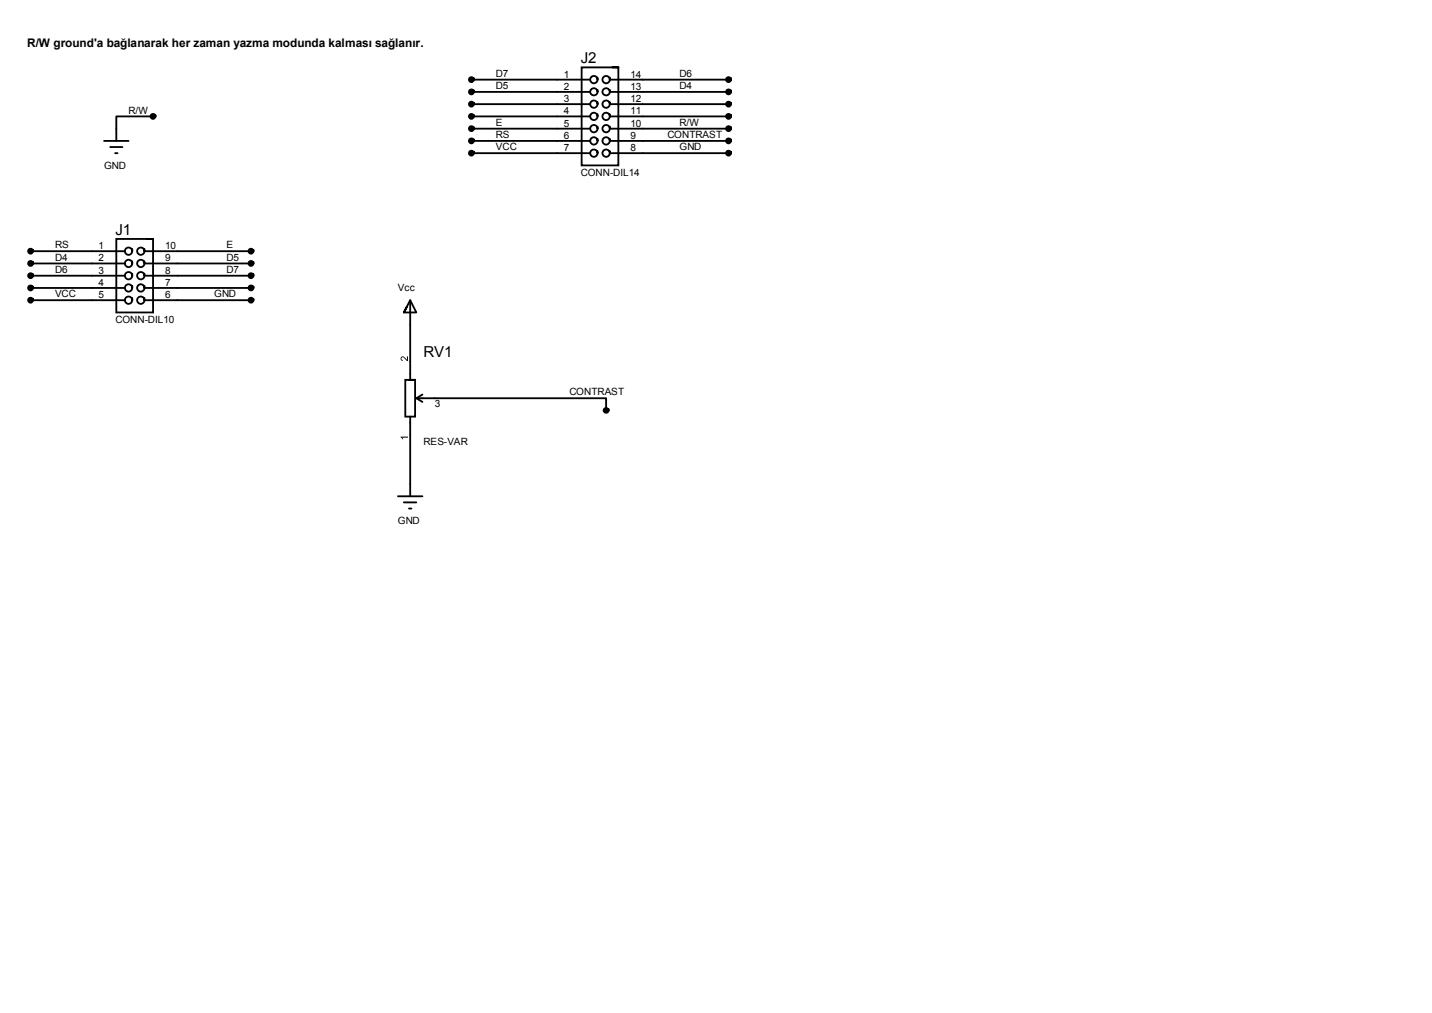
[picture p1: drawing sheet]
<svg xmlns="http://www.w3.org/2000/svg" width="297mm" height="210mm" viewBox="0 0 297 210" stroke-linecap="round" stroke-linejoin="round" font-family="sans-serif">
<g fill="none" stroke="#000" stroke-width=".38">
<path d="M97.8 19h24.6M97.8 16.5h24.6M98.3 16.2a.53 .53 0 0 1-.2 .7 .53 .53 0 0 1-.7-.1 .53 .53 0 0 1 .1-.7 .52 .52 0 0 1 .8 .4M98.3 18.8a.53 .53 0 0 1-.2 .7 .53 .53 0 0 1-.7-.2 .53 .53 0 0 1 .1-.7 .52 .52 0 0 1 .8 .4M123.9 16.1a.8 .8 0 0 1-.7 1.2 .8 .8 0 0 1-.6-1.3 .76 .76 0 0 1 .9-.2 .76 .76 0 0 1 .4 .7M123.9 18.6a.78 .78 0 0 1-.7 1.2 .78 .78 0 0 1-.6-1.3 .76 .76 0 0 1 .9-.2 .76 .76 0 0 1 .4 .7M126.5 16.1a.8 .8 0 0 1-.8 1.2 .8 .8 0 0 1-.5-1.3 .76 .76 0 0 1 .8-.2 .76 .76 0 0 1 .5 .7h24.6M126.5 18.6a.78 .78 0 0 1-.8 1.2 .78 .78 0 0 1-.5-1.3 .76 .76 0 0 1 .8-.2 .76 .76 0 0 1 .5 .8l24.6-.1M127 14h1.3v20.3h-7.7v-20.3h7.7M151.6 18.8a.53 .53 0 0 1-.1 .7 .53 .53 0 0 1-.8-.2 .53 .53 0 0 1 .2-.7 .52 .52 0 0 1 .7 .4M151.6 16.2a.53 .53 0 0 1-.1 .7 .53 .53 0 0 1-.8-.1 .53 .53 0 0 1 .2-.7 .52 .52 0 0 1 .7 .4M21.6 29.2h5.1"/>
<path d="M22.9 30.5h2.5M23.9 31.7h.5M31.7 24.1h-7.6v5.1M32.3 23.8a.53 .53 0 0 1-.2 .8 .53 .53 0 0 1-.7-.2 .53 .53 0 0 1 .1-.7 .52 .52 0 0 1 .8 .4M97.8 26.7h24.6M97.8 24.1h24.6M97.8 21.6h24.6M98.3 31.5a.53 .53 0 0 1-.2 .7 .53 .53 0 0 1-.7-.2 .53 .53 0 0 1 .1-.7 .52 .52 0 0 1 .8 .4M98.3 28.9a.53 .53 0 0 1-.2 .7 .53 .53 0 0 1-.7-.1 .53 .53 0 0 1 .1-.7 .52 .52 0 0 1 .8 .4M98.3 26.4a.53 .53 0 0 1-.2 .7 .53 .53 0 0 1-.7-.1 .53 .53 0 0 1 .1-.8 .52 .52 0 0 1 .8 .5M98.3 23.8a.53 .53 0 0 1-.2 .8 .53 .53 0 0 1-.7-.2 .53 .53 0 0 1 .1-.7 .52 .52 0 0 1 .8 .4M98.3 21.3a.53 .53 0 0 1-.2 .7 .53 .53 0 0 1-.7-.1 .53 .53 0 0 1 .1-.8 .52 .52 0 0 1 .8 .5"/>
<path d="M122.4 29.2h-24.6M122.4 31.7h-24.6M123.9 21.2a.8 .8 0 0 1-.7 1.2 .8 .8 0 0 1-.6-1.3 .76 .76 0 0 1 .9-.2 .76 .76 0 0 1 .4 .7M123.9 23.7a.8 .8 0 0 1-.7 1.2 .8 .8 0 0 1-.6-1.3 .76 .76 0 0 1 .9-.2 .76 .76 0 0 1 .4 .7M123.9 26.2a.8 .8 0 0 1-.7 1.2 .8 .8 0 0 1-.6-1.3 .76 .76 0 0 1 .9-.1 .76 .76 0 0 1 .4 .7M123.9 28.8a.8 .8 0 0 1-.7 1.2 .8 .8 0 0 1-.6-1.3 .76 .76 0 0 1 .9-.2 .76 .76 0 0 1 .4 .7M123.9 31.3a.8 .8 0 0 1-.7 1.2 .8 .8 0 0 1-.6-1.3 .76 .76 0 0 1 .9-.2 .76 .76 0 0 1 .4 .7M126.5 21.2a.8 .8 0 0 1-.8 1.2 .8 .8 0 0 1-.5-1.3 .76 .76 0 0 1 .8-.2 .76 .76 0 0 1 .5 .7h24.6M126.5 23.7a.8 .8 0 0 1-.8 1.2 .8 .8 0 0 1-.5-1.3 .76 .76 0 0 1 .8-.2 .76 .76 0 0 1 .5 .7h24.6M126.5 26.2a.8 .8 0 0 1-.8 1.2 .8 .8 0 0 1-.5-1.3 .76 .76 0 0 1 .8-.1 .76 .76 0 0 1 .5 .7h24.6M126.5 28.8a.8 .8 0 0 1-.8 1.2 .8 .8 0 0 1-.5-1.3 .76 .76 0 0 1 .8-.2 .76 .76 0 0 1 .5 .7h24.6M126.5 31.3a.8 .8 0 0 1-.8 1.2 .8 .8 0 0 1-.5-1.3 .76 .76 0 0 1 .8-.2 .76 .76 0 0 1 .5 .7h24.6"/>
<path d="M151.6 31.5a.53 .53 0 0 1-.1 .7 .53 .53 0 0 1-.8-.2 .53 .53 0 0 1 .2-.7 .52 .52 0 0 1 .7 .4M151.6 28.9a.53 .53 0 0 1-.1 .7 .53 .53 0 0 1-.8-.1 .53 .53 0 0 1 .2-.7 .52 .52 0 0 1 .7 .4M151.6 26.4a.53 .53 0 0 1-.1 .7 .53 .53 0 0 1-.8-.1 .53 .53 0 0 1 .2-.8 .52 .52 0 0 1 .7 .5M151.6 23.8a.53 .53 0 0 1-.1 .8 .53 .53 0 0 1-.8-.2 .53 .53 0 0 1 .2-.7 .52 .52 0 0 1 .7 .4M151.6 21.3a.53 .53 0 0 1-.1 .7 .53 .53 0 0 1-.8-.1 .53 .53 0 0 1 .2-.8 .52 .52 0 0 1 .7 .5M6.3 52.1h19.6M6.3 54.6h19.6M6.3 57.1h19.6M6.3 59.7h19.6M6.9 51.8a.53 .53 0 0 1-.2 .7 .53 .53 0 0 1-.7-.1 .53 .53 0 0 1 .1-.8 .52 .52 0 0 1 .8 .5M6.9 54.3a.53 .53 0 0 1-.2 .7 .53 .53 0 0 1-.7-.1 .53 .53 0 0 1 .1-.7 .52 .52 0 0 1 .8 .4M6.9 56.9a.53 .53 0 0 1-.2 .7 .53 .53 0 0 1-.7-.2 .53 .53 0 0 1 .1-.7 .52 .52 0 0 1 .8 .4"/>
<path d="M6.9 59.4a.53 .53 0 0 1-.2 .7 .53 .53 0 0 1-.7-.1 .53 .53 0 0 1 .1-.8 .52 .52 0 0 1 .8 .5M27.4 51.6a.8 .8 0 0 1-.7 1.2 .8 .8 0 0 1-.6-1.3 .76 .76 0 0 1 .9-.1 .76 .76 0 0 1 .4 .7M27.4 54.2a.8 .8 0 0 1-.7 1.2 .8 .8 0 0 1-.6-1.3 .76 .76 0 0 1 .9-.2 .76 .76 0 0 1 .4 .7M27.4 56.7a.8 .8 0 0 1-.7 1.2 .8 .8 0 0 1-.6-1.3 .76 .76 0 0 1 .9-.2 .76 .76 0 0 1 .4 .7M27.4 59.3a.8 .8 0 0 1-.7 1.2 .8 .8 0 0 1-.6-1.3 .76 .76 0 0 1 .9-.2 .76 .76 0 0 1 .4 .7M30 51.6a.8 .8 0 0 1-.8 1.2 .8 .8 0 0 1-.5-1.3 .76 .76 0 0 1 .8-.1 .76 .76 0 0 1 .5 .7h22.1M30 54.2a.8 .8 0 0 1-.8 1.2 .8 .8 0 0 1-.5-1.3 .76 .76 0 0 1 .8-.2 .76 .76 0 0 1 .5 .7h22.1M30 56.7a.8 .8 0 0 1-.8 1.2 .8 .8 0 0 1-.5-1.3 .76 .76 0 0 1 .8-.2 .76 .76 0 0 1 .5 .7h22.1M30 59.3a.8 .8 0 0 1-.8 1.2 .8 .8 0 0 1-.5-1.3 .76 .76 0 0 1 .8-.2 .76 .76 0 0 1 .5 .7h22.1M30.5 49.5h1.2v15.3h-7.6v-15.3h7.6M52.6 51.8a.53 .53 0 0 1-.2 .7 .53 .53 0 0 1-.7-.1 .53 .53 0 0 1 .1-.8 .52 .52 0 0 1 .8 .5M52.6 54.3a.53 .53 0 0 1-.2 .7 .53 .53 0 0 1-.7-.1 .53 .53 0 0 1 .1-.7 .52 .52 0 0 1 .8 .4"/>
<path d="M52.6 56.9a.53 .53 0 0 1-.2 .7 .53 .53 0 0 1-.7-.2 .53 .53 0 0 1 .1-.7 .52 .52 0 0 1 .8 .4M52.6 59.4a.53 .53 0 0 1-.2 .7 .53 .53 0 0 1-.7-.1 .53 .53 0 0 1 .1-.8 .52 .52 0 0 1 .8 .5M6.9 61.9a.53 .53 0 0 1-.2 .8 .53 .53 0 0 1-.7-.2 .53 .53 0 0 1 .1-.7 .52 .52 0 0 1 .8 .4M25.9 62.2h-19.6M27.4 61.8a.8 .8 0 0 1-.7 1.2 .8 .8 0 0 1-.6-1.3 .76 .76 0 0 1 .9-.2 .76 .76 0 0 1 .4 .7M30 61.8a.8 .8 0 0 1-.8 1.2 .8 .8 0 0 1-.5-1.3 .76 .76 0 0 1 .8-.2 .76 .76 0 0 1 .5 .7h22.1M52.6 61.9a.53 .53 0 0 1-.2 .8 .53 .53 0 0 1-.7-.2 .53 .53 0 0 1 .1-.7 .52 .52 0 0 1 .8 .4M84.4 63.6l-.6 1.2h2.6l-1.3-2.6-1.3 2.6M84.8 78.7h1.3v7.7h-2v-7.7h2M85.1 62.2v16.5M85.1 86.4v16.5M86.4 82.5l39.3 .1v2.5"/>
<path d="M86.4 82.5l1.2 .8M87.6 81.8l-1.2 .7M126.2 84.8a.52 .52 0 0 1-.4 .8 .52 .52 0 0 1-.5-.8 .51 .51 0 0 1 .6-.2 .51 .51 0 0 1 .3 .5M82.5 102.9h5.1M83.8 104.1h2.6M84.8 105.4h.5"/>
</g>
<g fill="#000">
<path d="M83.2 74a1.01 1.01 0 0 1 1.2 .6v-.7h.2v.9l-.4-.2a.58 .58 0 0 0-.9-.4v.3l.3 .1-.1 .2-.4-.3zM83.1 90.5h1.5v.2h-1.2l.2 .4h-.1z"/>
<circle cx="97.8" cy="19" r=".51"/>
<circle cx="97.8" cy="16.5" r=".51"/>
<circle cx="151.1" cy="16.5" r=".51"/>
<circle cx="151.1" cy="19" r=".51"/>
<circle cx="31.7" cy="24.1" r=".51"/>
<circle cx="97.8" cy="31.7" r=".51"/>
<circle cx="97.8" cy="29.2" r=".51"/>
<circle cx="97.8" cy="24.1" r=".51"/>
<circle cx="97.8" cy="21.6" r=".51"/>
<circle cx="97.8" cy="26.7" r=".51"/>
<circle cx="151.1" cy="26.7" r=".51"/>
<circle cx="151.1" cy="21.6" r=".51"/>
<circle cx="151.1" cy="31.7" r=".51"/>
<circle cx="151.1" cy="29.2" r=".51"/>
<circle cx="151.1" cy="24.1" r=".51"/>
<circle cx="6.3" cy="57.1" r=".51"/>
<circle cx="6.3" cy="54.6" r=".51"/>
<circle cx="6.3" cy="52.1" r=".51"/>
<circle cx="6.3" cy="59.7" r=".51"/>
<circle cx="52.1" cy="54.6" r=".51"/>
<circle cx="52.1" cy="52.1" r=".51"/>
<circle cx="52.1" cy="59.7" r=".51"/>
<circle cx="52.1" cy="57.1" r=".51"/>
<circle cx="6.3" cy="62.2" r=".51"/>
<circle cx="52.1" cy="62.2" r=".51"/>
<circle cx="125.7" cy="85.1" r=".5"/>
</g>
<g font-size="3.1">
<text x="120.5" y="13.1">J2</text>
<text x="24" y="48.7">J1</text>
<text x="87.8" y="74.1">RV1</text>
</g>
<text font-size="2.5" x="5.7" y="9.8">R/W ground'a bağlanarak her zaman yazma modunda kalması sağlanır.</text>
<g font-size="2.1">
<text x="102.9" y="15.9">D7</text>
<text x="117" y="16.1">1</text>
<text x="130.8" y="16.1">14</text>
<text x="141" y="15.9">D6</text>
<text x="26.7" y="23.5">R/W</text>
<text x="102.9" y="18.5">D5</text>
<text x="117" y="18.6">2</text>
<text x="117" y="21.2">3</text>
<text x="117" y="23.7">4</text>
<text x="130.8" y="18.6">13</text>
<text x="130.8" y="21.2">12</text>
<text x="130.8" y="23.7">11</text>
<text x="141" y="18.5">D4</text>
<text x="102.9" y="28.6">RS</text>
<text x="102.9" y="26.1">E</text>
<text x="117" y="26.2">5</text>
<text x="117" y="28.8">6</text>
<text x="130.8" y="26.2">10</text>
<text x="130.8" y="28.8">9</text>
<text x="138.4" y="28.6">CONTRAST</text>
<text x="141" y="26.1">R/W</text>
<text x="21.6" y="35">GND</text>
<text x="102.9" y="31.2">VCC</text>
<text x="117" y="31.3">7</text>
<text x="130.8" y="31.3">8</text>
<text x="141" y="31.2">GND</text>
<text x="120.5" y="36.4">CONN-DIL14</text>
<text x="11.4" y="51.5">RS</text>
<text x="20.4" y="51.6">1</text>
<text x="34.3" y="51.6">10</text>
<text x="47" y="51.5">E</text>
<text x="11.4" y="54">D4</text>
<text x="11.4" y="56.6">D6</text>
<text x="20.4" y="54.2">2</text>
<text x="20.4" y="56.7">3</text>
<text x="20.4" y="59.3">4</text>
<text x="34.3" y="54.2">9</text>
<text x="34.3" y="56.7">8</text>
<text x="34.3" y="59.3">7</text>
<text x="47" y="54">D5</text>
<text x="47" y="56.6">D7</text>
<text x="11.4" y="61.6">VCC</text>
<text x="20.4" y="61.8">5</text>
<text x="34.3" y="61.8">6</text>
<text x="44.4" y="61.6">GND</text>
<text x="82.5" y="60.4">Vcc</text>
<text x="24" y="66.9">CONN-DIL10</text>
<text x="118.1" y="82">CONTRAST</text>
<text x="90.2" y="84.5">3</text>
<text x="87.8" y="92.2">RES-VAR</text>
<text x="82.5" y="108.7">GND</text>
</g>
</svg>
